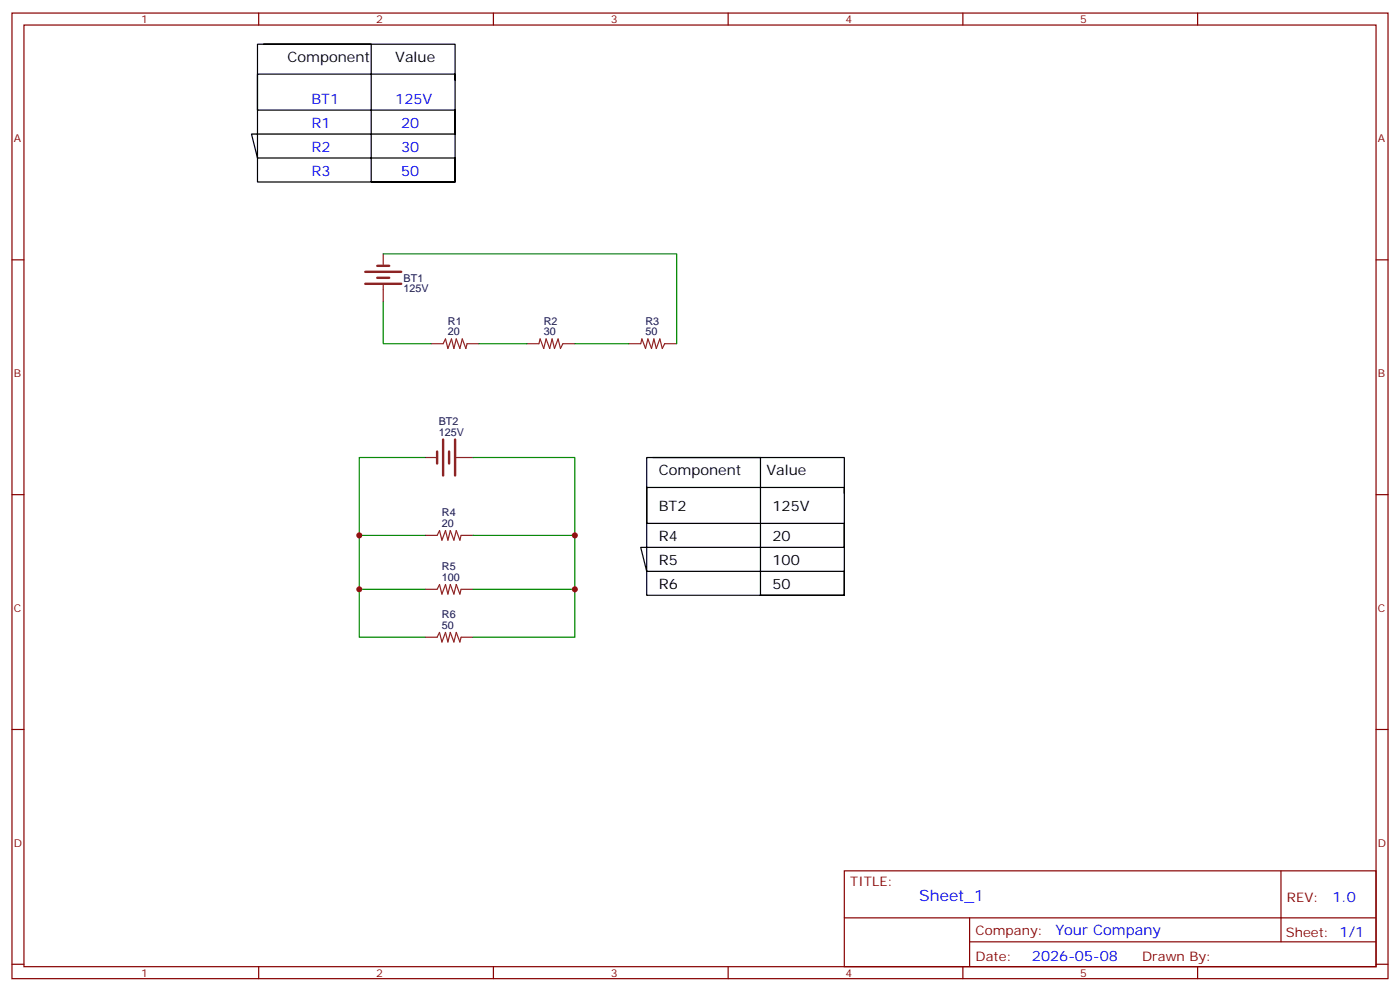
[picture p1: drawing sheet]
<svg xmlns="http://www.w3.org/2000/svg" width="412mm" height="292mm" viewBox="0 0 412 292" stroke-linecap="round" stroke-linejoin="round" font-family="sans-serif">
<g fill="none" stroke="#870000" stroke-width=".35">
<path d="M3.5 3.8h405.4v284.4h-405.4zM7.1 7.4h398.2v277.3h-398.2zM76.2 3.8v3.6M145.3 3.8v3.6M214.5 3.8v3.6M283.6 3.8v3.6M352.8 3.8v3.6M3.5 76.5h3.6M405.3 76.5h3.6M3.5 145.7h3.6M405.3 145.7h3.6M3.5 214.8h3.6"/>
<path d="M405.3 214.8h3.6M248.7 256.4h156.6v28.3h-156.6zM377.3 256.5v20.8M248.7 270.3h156.5M285.6 277.3h119.6M285.6 270.3v14.1M3.5 284h3.6M76.2 284.7v3.5M145.3 284.7v3.5M214.5 284.7v3.5M283.6 284.7v3.5M352.8 284.7v3.5"/>
<path d="M405.3 284h3.6"/>
</g>
<path d="M112.9 74.8v3.5M112.9 83.9v5M127 101.2h3.5l.7-1.4 .7 2.8 1.1-2.8 .7 2.8 .7-2.8 1.1 2.8 .7-2.8 1 2.8 .4-1.4h3.5M155.2 101.2h3.5l.4-1.4 1.1 2.8 .7-2.8 1 2.8 .7-2.8 .7 2.8 1.1-2.8 .7 2.8 .7-1.4h3.5M185.2 101.2h3.5l.4-1.4 1 2.8 .8-2.8 1 2.8 .7-2.8 .7 2.8 1.1-2.8 .7 2.8 .7-1.4h3.5M125.2 134.7h3.6M134.4 134.7h4.9M125.2 157.7h3.6l.7-1.5 .7 2.9 1-2.9 .7 2.9 .7-2.9 1.1 2.9 .7-2.9 1.1 2.9 .3-1.4h3.5M125.2 173.5h3.6l.7-1.4 .7 2.8 1-2.8 .7 2.8 .7-2.8 1.1 2.8 .7-2.8 1.1 2.8 .3-1.4h3.5M125.2 187.6h3.6l.7-1.4 .7 2.9 1-2.9 .7 2.9 .7-2.9 1.1 2.9 .7-2.9 1.1 2.9 .3-1.5h3.5" fill="none" stroke="#8c2424" stroke-width=".35"/>
<path d="M111.1 78.3h3.6M107.6 80h10.6M107.6 83.6h10.6M111.1 81.8h3.6M128.8 133v3.5M130.5 129.4v10.6M132.3 133v3.5M134.1 129.4v10.6" fill="none" stroke="#8c2424" stroke-width=".71"/>
<path d="M112.9 74.8h86.4v26.4M112.9 88.9v12.3h14.1M141.1 101.2h14.1M169.3 101.2h15.9M125.2 134.7h-19.4v52.9h19.4M139.3 134.7h30v52.9h-30M105.8 157.7h19.4M139.3 157.7h30M105.8 173.5h19.4M139.3 173.5h30" fill="none" stroke="#008700" stroke-width=".35"/>
<path d="M77.6 13h56.5v40.6h-58.3v-40.6h33.6v40.6h24.7v-7.1h-58.3l-1.7-7h60v-7.1h-58.3v-10.6h58.3v1.8M192.3 134.7h56.4v40.6h-58.2v-40.6h33.5v40.6h24.7v-7.1h-58.2l-1.8-7h60v-7.1h-58.2v-10.6h58.2v1.8" fill="none" stroke="#000" stroke-width=".35"/>
<g fill="#c00">
<circle cx="169.3" cy="157.7" r=".88"/>
<circle cx="169.3" cy="173.5" r=".88"/>
<circle cx="105.8" cy="173.5" r=".88"/>
<circle cx="105.8" cy="157.7" r=".88"/>
</g>
<text font-size="4.6" fill="#00f" x="270.8" y="265.5">Sheet_1</text>
<g font-size="4.2">
<text x="84.7" y="18.3">Component</text>
<text x="116.4" y="18.3">Value</text>
<text x="194" y="140">Component</text>
<text x="225.8" y="140">Value</text>
<text x="194" y="150.6">BT2</text>
<text x="227.5" y="150.6">125V</text>
<text x="194" y="159.4">R4</text>
<text x="227.5" y="159.4">20</text>
<text x="194" y="166.5">R5</text>
<text x="227.5" y="166.5">100</text>
<text x="194" y="173.5">R6</text>
<text x="227.5" y="173.5">50</text>
</g>
<g font-size="4.2" fill="#00f">
<text x="91.7" y="30.7">BT1</text>
<text x="116.4" y="30.7">125V</text>
<text x="91.7" y="37.7">R1</text>
<text x="118.2" y="37.7">20</text>
<text x="91.7" y="44.8">R2</text>
<text x="118.2" y="44.8">30</text>
<text x="91.7" y="51.8">R3</text>
<text x="118.2" y="51.8">50</text>
<text x="392.5" y="265.7">1.0</text>
<text x="310.9" y="275.3">Your Company</text>
<text x="304" y="283.1">2026-05-08</text>
</g>
<g font-size="3.9" fill="#800">
<text x="250.5" y="261">TITLE:</text>
<text x="379.1" y="265.7">REV:</text>
<text x="287.4" y="275.2">Company:</text>
<text x="378.7" y="275.8">Sheet: 1/1</text>
<text x="287.4" y="282.9">Date:</text>
<text x="336.4" y="283">Drawn By:</text>
</g>
<g font-size="3.2" fill="#800">
<text x="41.6" y="6.8">1</text>
<text x="110.8" y="6.8">2</text>
<text x="179.9" y="6.8">3</text>
<text x="249.1" y="6.8">4</text>
<text x="318.2" y="6.8">5</text>
<text x="4.1" y="41.9">A</text>
<text x="405.9" y="41.9">A</text>
<text x="4.1" y="111.1">B</text>
<text x="405.9" y="111.1">B</text>
<text x="4.1" y="180.2">C</text>
<text x="405.9" y="180.2">C</text>
<text x="4.1" y="249.4">D</text>
<text x="405.9" y="249.4">D</text>
<text x="41.6" y="287.7">1</text>
<text x="110.8" y="287.7">2</text>
<text x="179.9" y="287.7">3</text>
<text x="249.1" y="287.7">4</text>
<text x="318.2" y="287.7">5</text>
</g>
<g font-size="3.2" fill="#000080">
<text x="118.9" y="83">BT1</text>
<text x="118.9" y="86.1">125V</text>
<text x="131.9" y="95.6">R1</text>
<text x="160.2" y="95.6">R2</text>
<text x="190.1" y="95.6">R3</text>
<text x="131.9" y="98.7">20</text>
<text x="160.2" y="98.7">30</text>
<text x="190.1" y="98.7">50</text>
<text x="129.3" y="125.3">BT2</text>
<text x="129.3" y="128.4">125V</text>
<text x="130.2" y="155.2">20</text>
<text x="130.2" y="152">R4</text>
<text x="130.2" y="167.9">R5</text>
<text x="130.2" y="171.1">100</text>
<text x="130.2" y="185.2">50</text>
<text x="130.2" y="182">R6</text>
</g>
</svg>
